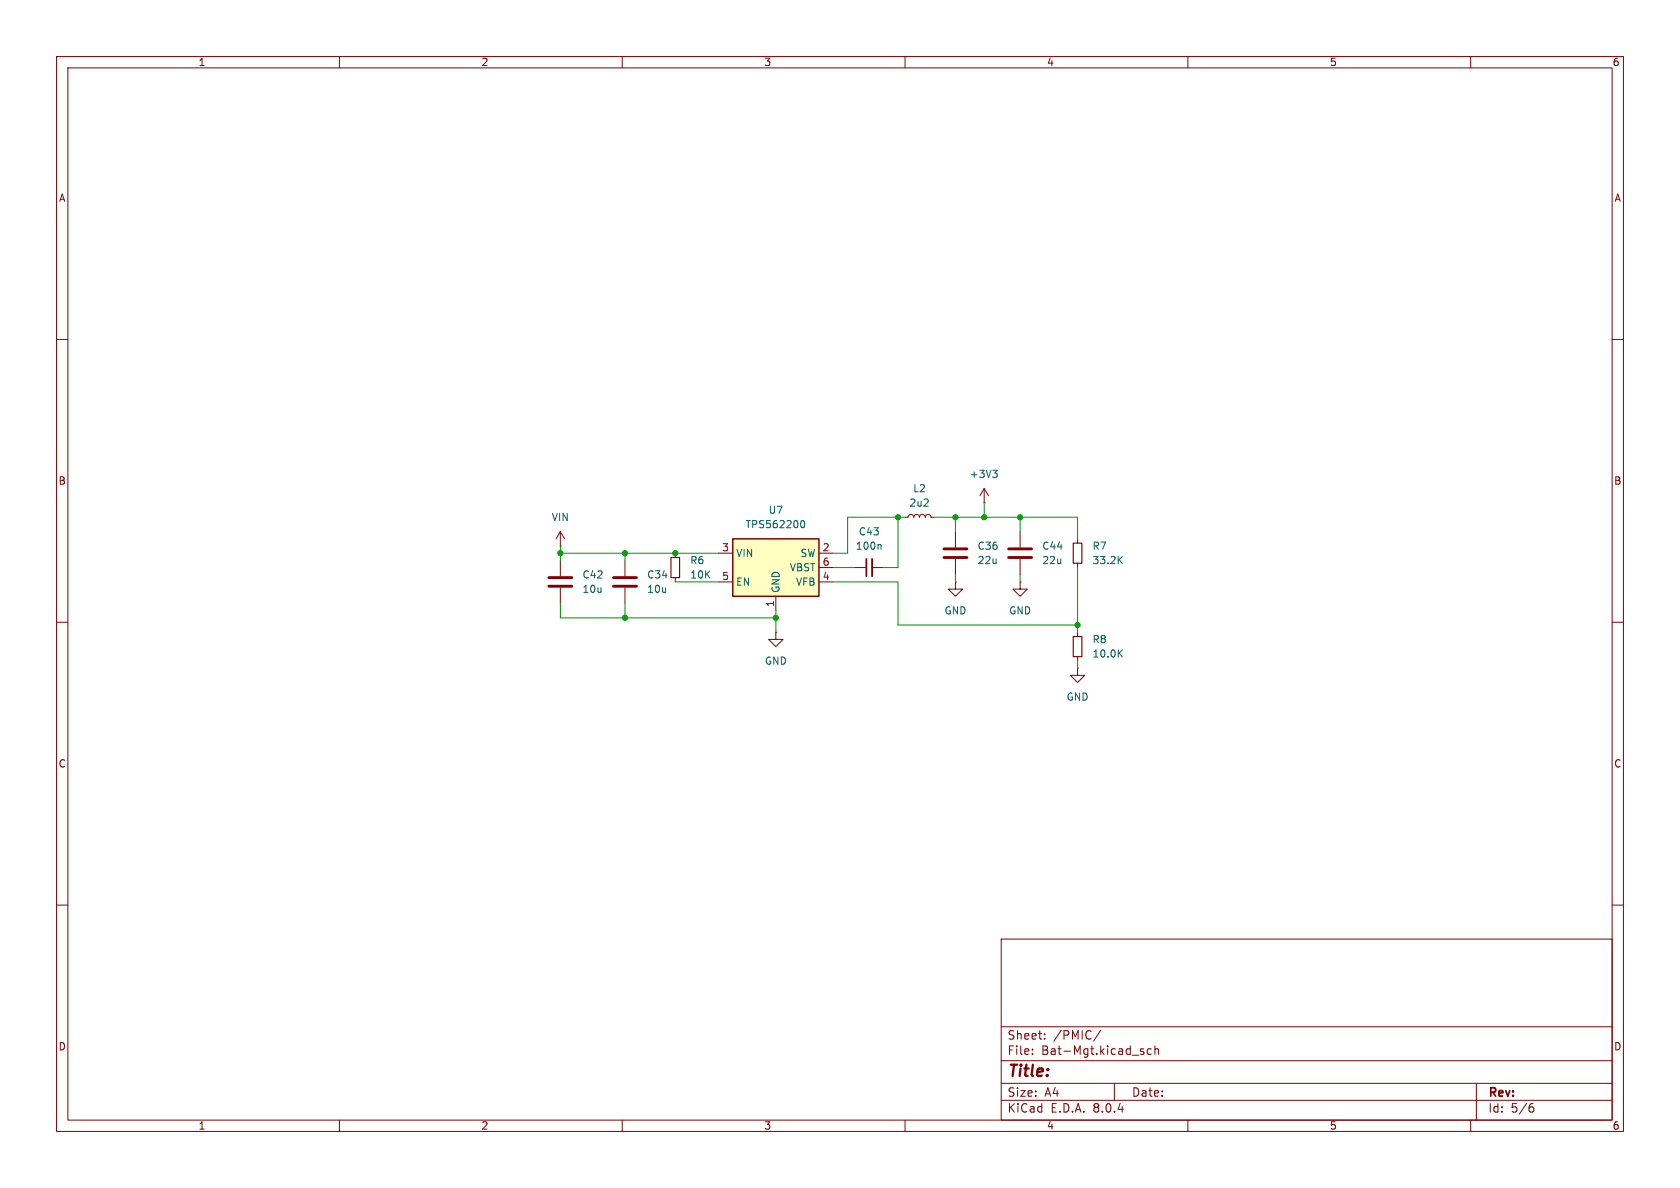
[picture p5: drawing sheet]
<svg xmlns="http://www.w3.org/2000/svg" width="297mm" height="210mm" viewBox="0 0 297 210" stroke-linecap="round" stroke-linejoin="round" font-family="sans-serif">
<g fill="none" stroke="#840000" stroke-width=".18">
<path d="M10 10h277v190h-277zM12 12h273v186h-273zM60 10v2M110 10v2M160 10v2M210 10v2M260 10v2M10 60h2M285 60h2M119.4 97.8v.8M10 110h2M119.4 102.1v.8"/>
<path d="M151.1 100.3h2.1M154.2 100.3h2M285 110h2M10 160h2M285 160h2M177 166h108v32h-108zM60 198v2M110 198v2M160 198v2M177 194.5h108M177 191.5h108M177 187.5h108"/>
<path d="M177 181.5h108M182.5 186.3v.1M182.5 185.5v.1M184.7 183.6v.1M184.7 182.8v.1M194.6 182.1l-1.3 2M197 191.5v3M201.8 185.9l.4 .1v.2l-.2 .2h-.3M201.8 185.4l.4 .1M203.5 185.5l-.4-.1-.3 .3v.4l.2 .2h.5M204.2 185.5l.2-.1 .3 .1 .1 .9M204.2 184.9v1.5"/>
<path d="M210 198v2M260 198v2M261 191.5v6.5M270.6 195.7h.3l.3 .3-.1 .5-.5 .1M271 195.1l-.4 .1"/>
</g>
<path d="M154.2 98.8v3.1" fill="none" stroke="#840000" stroke-width=".33"/>
<path d="M153.2 98.8v3.1" fill="none" stroke="#840000" stroke-width=".3"/>
<path d="M155.6 96.3l.2 .1v.7" fill="none" stroke="#006464" stroke-width=".18"/>
<path d="M118.6 98.6h1.5v3.5h-1.5z" fill="none" stroke="#840000" stroke-width=".2"/>
<path d="M129.5 95.3h15.3v10.1h-15.3z" fill="#ffffc2"/>
<path d="M129.5 95.3h15.3v10.1h-15.3z" fill="none" stroke="#840000" stroke-width=".25"/>
<g fill="none" stroke="#840000" stroke-width=".18">
<path d="M99.1 96.5h.1M99.1 94v2.5M99.1 99.1v2.8M99.1 94l-.8 1.3M99.1 94l.7 1.3M110.5 99.1v2.8M127 97.8h2.5M144.8 97.8h2.5M160 91.4h.5l.2-.3 .3-.2 .4 .2 .1 .3 .2-.3 .3-.2 .4 .2 .2 .3 .1-.3 .4-.2 .3 .2 .2 .3 .1-.3 .4-.2 .3 .2 .2 .3h.5M168.9 94v2.8M168.9 98.8v2.8M174 88.9h.1"/>
<path d="M174 86.4l-.8 1.2M174 86.4v2.5M174 86.4l.8 1.2M180.3 94v2.8M180.3 98.8v2.8M190.5 95.3v.7M190.5 99.6v.7M99.1 103.9v2.8M110.5 103.9v2.8M127 102.9h2.5M137.2 111.8v1.2h1.2l-1.2 1.3-1.3-1.3h1.3M137.2 111.8h.1"/>
<path d="M137.2 105.4v2.6M144.8 102.9h2.5M144.8 100.3h2.5M168.9 102.9v1.2h1.3l-1.3 1.3-1.3-1.3h1.3M168.9 102.9h.1M180.3 102.9v1.2h1.3l-1.3 1.3-1.2-1.3h1.2M180.3 102.9h.1M190.5 118.1v1.3h1.3l-1.3 1.3-1.3-1.3h1.3M190.5 118.1h.1M190.5 111.8v.7M190.5 116.1v.7"/>
</g>
<path d="M141.5 92.5l.2-.4 .1-.1a.68 .68 0 0 1 .5 .7 .68 .68 0 0 1-.5 .6l-.1-.1-.2-.4M175.5 83.1h.8l-.4 .5M176 83.6l.3 .3v.3l-.3 .2M197.9 98.9l.5 .7M198.4 98.4l-.7 .7M197.9 115.4l.5 .7M198.4 114.9l-.7 .7" fill="none" stroke="#006464" stroke-width=".18"/>
<path d="M166.9 98.6h4M166.9 97h4M178.3 98.6h4.1M178.3 97h4.1M97 103.6h4.1M97 102.1h4.1M108.5 103.6h4M108.5 102.1h4" fill="none" stroke="#840000" stroke-width=".51"/>
<path d="M189.7 96h1.6v3.6h-1.6zM189.7 112.5h1.6v3.6h-1.6z" fill="none" stroke="#840000" stroke-width=".2"/>
<g fill="none" stroke="#009600" stroke-width=".18">
<path d="M99.1 96.5v2.6M99.1 97.8h27.9M110.5 97.8v1.3M158.7 91.4v8.9h-2.5M160 91.4h-10.1v6.4h-2.6M165.1 91.4h25.4v3.9M168.9 91.4v2.6M174 88.9v2.5M180.3 91.4v2.6M99.1 106.7v2.5h38.1M110.5 106.7v2.5M119.4 102.9h7.6"/>
<path d="M137.2 108v3.8M147.3 100.3h3.8M147.3 102.9h11.4v7.6h31.8M168.9 101.6v1.3M180.3 101.6v1.3M190.5 100.3v11.5M190.5 116.8v1.3"/>
</g>
<g fill="#009600" stroke="#009600" stroke-width=".18">
<circle cx="110.5" cy="97.8" r=".46"/>
<circle cx="110.5" cy="109.2" r=".46"/>
<circle cx="119.4" cy="97.8" r=".46"/>
<circle cx="137.2" cy="109.2" r=".46"/>
<circle cx="99.1" cy="97.8" r=".46"/>
<circle cx="174" cy="91.4" r=".46"/>
<circle cx="180.3" cy="91.4" r=".46"/>
<circle cx="158.7" cy="91.4" r=".46"/>
<circle cx="190.5" cy="110.5" r=".46"/>
<circle cx="168.9" cy="91.4" r=".46"/>
</g>
<text font-size="2.8" fill="#840000" x="178" y="190.9">Title:</text>
<g font-size="2.1" fill="#840000">
<text x="178" y="184">Sheet:</text>
<text x="186.2" y="184">/PMIC/</text>
<text x="178" y="186.7">File:</text>
<text x="184.1" y="186.7">Bat-Mgt.kicad_sch</text>
<text x="178" y="196.9">KiCad</text>
<text x="178" y="194.1">Size:</text>
<text x="184.7" y="194.1">A4</text>
<text x="185.7" y="196.9">E.D.A.</text>
<text x="193.3" y="196.9">8.0.4</text>
<text x="200" y="194.1">Date:</text>
<text x="263" y="194.3">Rev:</text>
<text x="263" y="196.9">Id:</text>
<text x="267.1" y="196.9">5/6</text>
</g>
<g font-size="1.8" fill="#840000">
<text x="35" y="11.9">1</text>
<text x="85" y="11.9">2</text>
<text x="135" y="11.9">3</text>
<text x="185" y="11.9">4</text>
<text x="235" y="11.9">5</text>
<text x="285" y="11.9">6</text>
<text x="10.3" y="35.9">A</text>
<text x="285.3" y="35.9">A</text>
<text x="10.3" y="85.9">B</text>
<text x="285.3" y="85.9">B</text>
<text x="10.3" y="135.9">C</text>
<text x="285.3" y="135.9">C</text>
<text x="10.3" y="185.9">D</text>
<text x="285.3" y="185.9">D</text>
<text x="35" y="199.9">1</text>
<text x="85" y="199.9">2</text>
<text x="135" y="199.9">3</text>
<text x="185" y="199.9">4</text>
<text x="235" y="199.9">5</text>
<text x="285" y="199.9">6</text>
</g>
<g font-size="1.8" fill="#006464">
<text x="160.7" y="89.8">2u2</text>
<text x="161.3" y="87.2">L2</text>
<text x="171.3" y="84.7">+3V3</text>
<text x="97.4" y="92.3">VIN</text>
<text x="131.7" y="93.6">TPS562200</text>
<text x="135.8" y="91">U7</text>
<text x="151.7" y="94.8">C43</text>
<text x="121.9" y="99.9">R6</text>
<text x="130" y="98.7">VIN</text>
<text x="139.5" y="101.2">VBST</text>
<text x="141.4" y="98.7">SW</text>
<text x="151.2" y="97.4">100n</text>
<text x="172.7" y="97.4">C36</text>
<text x="172.7" y="99.9">22u</text>
<text x="184.2" y="97.4">C44</text>
<text x="184.2" y="99.9">22u</text>
<text x="193" y="97.4">R7</text>
<text x="193" y="99.9">33.2K</text>
<text x="102.9" y="102.5">C42</text>
<text x="102.9" y="105">10u</text>
<text x="114.3" y="102.5">C34</text>
<text x="114.3" y="105">10u</text>
<text x="121.9" y="102.5">10K</text>
<text x="130" y="103.7">EN</text>
<text x="138" y="104.9" transform="rotate(-90 138 104.9)">GND</text>
<text x="140.6" y="103.7">VFB</text>
<text x="166.9" y="108.8">GND</text>
<text x="178.3" y="108.8">GND</text>
<text x="193" y="113.9">R8</text>
<text x="135.1" y="117.7">GND</text>
<text x="193" y="116.4">10.0K</text>
<text x="188.5" y="124.1">GND</text>
</g>
<g font-size="1.8" fill="#a90000">
<text x="127.6" y="97.5">3</text>
<text x="145.3" y="97.5">2</text>
<text x="145.3" y="100.1">6</text>
<text x="127.6" y="102.6">5</text>
<text x="136.9" y="107.4" transform="rotate(-90 136.9 107.4)">1</text>
<text x="145.3" y="102.6">4</text>
</g>
</svg>
